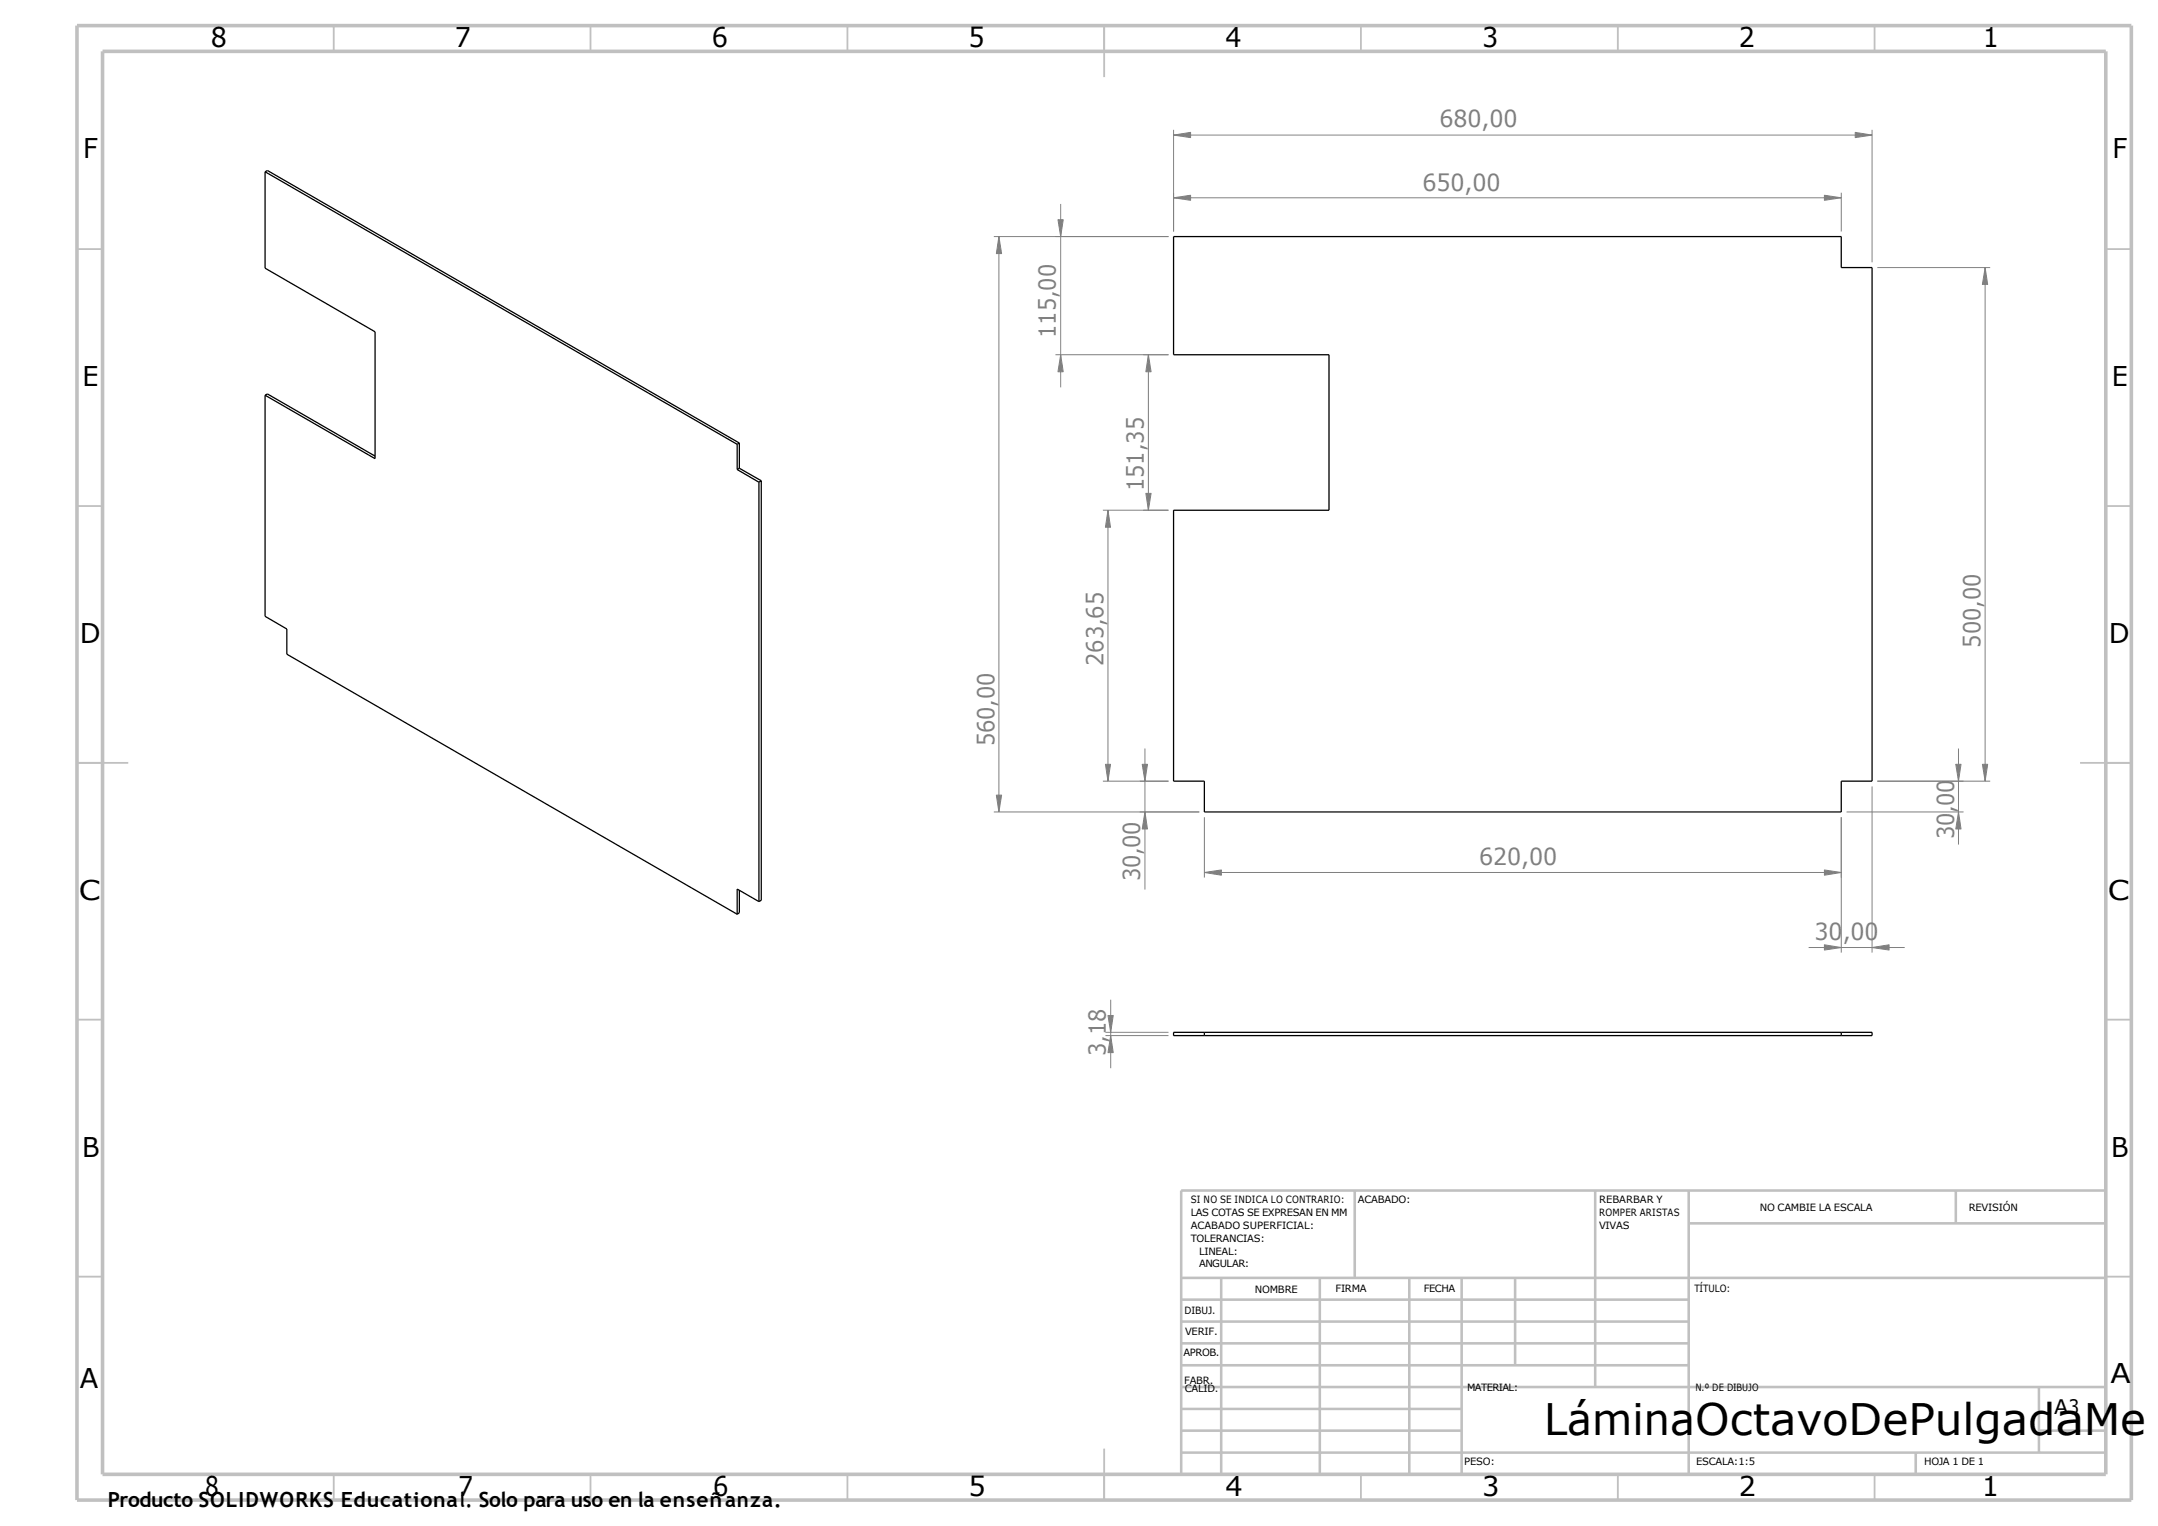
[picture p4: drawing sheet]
<svg xmlns="http://www.w3.org/2000/svg" width="420mm" height="297mm" viewBox="0 0 420 297" stroke-linecap="round" stroke-linejoin="round" font-family="sans-serif">
<g fill="none" stroke="#000" stroke-width=".25">
<path d="M51.6 33.4v18.8l21.4 12.4v24.7l-21.4-12.4M51.6 33.4l91.9 53.1M51.6 33.4l.5-.2 91.9 53M228.5 46.1h130v6h6v100h-6v6h-124v-6h-6v-52.8h30.3v-30.2h-30.3zM51.6 76.9v43.1l4.2 2.4v4.9l87.7 50.7M51.6 76.9l.5-.2 20.9 12.1M143.5 86.5v4.9M143.5 91.4l4.3 2.5M144 91.2l-.5 .2M144 91.2l4.2 2.4M144 86.2l-.5 .3M144 86.2v5"/>
<path d="M147.8 93.9v81.6M148.2 93.6v81.7l-.4 .2M148.2 93.6l-.4 .3M144 173.3v4.4l-.5 .3M147.8 175.5l-4.3-2.4v4.9M228.5 201h136v.6h-136zM234.5 201v.6M358.5 201v.6"/>
</g>
<g fill="none" stroke="#808080" stroke-width=".19">
<path d="M206.5 39.7v35.7M228.5 38.5l3.3-.5v1zM228.5 26.3l3.3-.5v1zM228.5 25.3v19.8M228.5 38.5h130M228.5 26.3h136M355.2 38l3.3 .5-3.3 .5zM358.5 37.5v7.6M361.2 25.8l3.3 .5-3.3 .5zM364.5 25.3v25.8M193.5 46.1h34M194.5 46.1l.5 3.3h-1z"/>
<path d="M194.5 46.1v112M206 42.8h1l-.5 3.3zM365.5 52.1h22M386.5 52.1l.5 3.3h-1zM386.5 52.1v100M205.5 69.1h22M206.5 69.1l.5 3.3h-1zM223.6 69.1l.5 3.3h-1zM223.6 69.1v30.2M214.7 99.3h12.8M215.7 99.3l.5 3.3h-1zM215.7 99.3v52.8"/>
<path d="M223.1 96h1l-.5 3.3zM193.5 158.1h40M194 154.8h1l-.5 3.3zM214.7 152.1h12.8M215.2 148.8h1l-.5 3.3zM222.4 148.8h1l-.5 3.3zM222.9 158.1l.5 3.3h-1zM222.9 145.7v27.5M234.5 159.1v11.7M358.5 159.1v26.3M359.5 158.1h22.8M364.5 153.1v32.3"/>
<path d="M365.5 152.1h22M380.8 148.8h1l-.5 3.3zM381.3 158.1l.5 3.3h-1zM381.3 145.7v18.7M386 148.8h1l-.5 3.3zM234.5 169.8l3.3-.5v1.1zM234.5 169.8h124M355.2 169.3l3.3 .5-3.3 .6zM215.7 197.7h1l-.5 3.3zM216.2 194.6v13.3M352.1 184.4h18.7M355.2 183.9l3.3 .5-3.3 .5z"/>
<path d="M364.5 184.4l3.3-.5v1zM215.2 201h12.3M215.2 201.6h12.3M216.2 201.6l.5 3.3h-1z"/>
</g>
<g fill="none" stroke="#c0c0c0" stroke-width=".35">
<path d="M65 5v5M115 5v5M165 5v5M215 5v10M265 5v5M315 5v5M365 5v5M15 48.5h5M410 48.5h5M15 98.5h5M410 98.5h5M15 148.5h10"/>
<path d="M405 148.5h10M15 198.5h5M410 198.5h5M15 248.5h5M410 248.5h5M65 287v5M115 287v5M165 287v5M215 282v10M265 287v5M315 287v5M365 287v5"/>
</g>
<g fill="none" stroke="#c0c0c0" stroke-width=".5">
<path d="M263.8 231.8v17M310.6 231.8v38.2M328.8 231.8v55.2M328.8 238.1h81.2M380.8 231.8v6.3M410 231.8h-180v55.2M230 248.8h180M230 257.3h98.8M230 253h98.8M237.8 248.8v38.2M257 248.8v38.2M274.4 248.8v38.2"/>
<path d="M284.6 248.8v38.2M295 248.8v17M230 265.8h98.8M230 261.5h98.8M230 278.5h54.6M230 274.3h54.6M230 270h180M397 278.5h13M397 270v12.8M230 282.8h180M373 282.8v4.2"/>
</g>
<path d="M15 5h400v287h-400zM20 10h390v277h-390z" fill="none" stroke="#c0c0c0" stroke-width=".7" stroke-linecap="butt"/>
<g fill="#808080">
<path d="M194 154.8h1l-.5 3.3z"/>
<path d="M194.5 46.1l.5 3.3h-1z"/>
<path d="M206.5 69.1l.5 3.3h-1z"/>
<path d="M206 42.8h1l-.5 3.3z"/>
<path d="M215.2 148.8h1l-.5 3.3z"/>
<path d="M215.7 99.3l.5 3.3h-1z"/>
<path d="M216.2 201.6l.5 3.3h-1z"/>
<path d="M215.7 197.7h1l-.5 3.3z"/>
<path d="M222.9 158.1l.5 3.3h-1z"/>
<path d="M222.4 148.8h1l-.5 3.3z"/>
<path d="M223.1 96h1l-.5 3.3z"/>
<path d="M223.6 69.1l.5 3.3h-1z"/>
<path d="M228.5 38.5l3.3-.5v1z"/>
<path d="M228.5 26.3l3.3-.5v1z"/>
<path d="M234.5 169.8l3.3-.5v1.1z"/>
<path d="M355.2 183.9l3.3 .5-3.3 .5z"/>
<path d="M355.2 169.3l3.3 .5-3.3 .6z"/>
<path d="M355.2 38l3.3 .5-3.3 .5z"/>
<path d="M361.2 25.8l3.3 .5-3.3 .5z"/>
<path d="M364.5 184.4l3.3-.5v1z"/>
<path d="M381.3 158.1l.5 3.3h-1z"/>
<path d="M380.8 148.8h1l-.5 3.3z"/>
<path d="M386 148.8h1l-.5 3.3z"/>
<path d="M386.5 52.1l.5 3.3h-1z"/>
</g>
<g font-size="8.5">
<text x="300.6" y="279.4">Lámina</text>
<text x="330.1" y="279.4">OctavoDePulgadaMe</text>
</g>
<g font-size="5.3">
<text x="41.1" y="9.1">8</text>
<text x="88.6" y="9.1">7</text>
<text x="138.6" y="9.1">6</text>
<text x="188.6" y="9.1">5</text>
<text x="238.6" y="9.1">4</text>
<text x="288.6" y="9.1">3</text>
<text x="338.6" y="9.1">2</text>
<text x="386.1" y="9.1">1</text>
<text x="16.2" y="30.8">F</text>
<text x="411.3" y="30.8">F</text>
<text x="16.1" y="75.2">E</text>
<text x="411.1" y="75.2">E</text>
<text x="15.5" y="125.2">D</text>
<text x="410.6" y="125.2">D</text>
<text x="15.4" y="175.2">C</text>
<text x="410.4" y="175.2">C</text>
<text x="16" y="225.2">B</text>
<text x="411" y="225.2">B</text>
<text x="410.9" y="269.2">A</text>
<text x="15.5" y="270.3">A</text>
<text x="39.9" y="291.2">8</text>
<text x="89.2" y="291.2">7</text>
<text x="138.8" y="291.2">6</text>
<text x="188.6" y="291.2">5</text>
<text x="238.6" y="291.2">4</text>
<text x="288.6" y="291.2">3</text>
<text x="338.6" y="291.2">2</text>
<text x="385.9" y="291.2">1</text>
</g>
<g font-size="4.6" fill="#808080">
<text x="280.3" y="24.7">680,00</text>
<text x="277" y="37.2">650,00</text>
<text x="205.6" y="65.8" transform="rotate(-90 205.6 65.8)">115,00</text>
<text x="222.7" y="95.6" transform="rotate(-90 222.7 95.6)">151,35</text>
<text x="214.8" y="129.6" transform="rotate(-90 214.8 129.6)">263,65</text>
<text x="385.6" y="126.1" transform="rotate(-90 385.6 126.1)">500,00</text>
<text x="193.6" y="145.3" transform="rotate(-90 193.6 145.3)">560,00</text>
<text x="380.4" y="163.4" transform="rotate(-90 380.4 163.4)">30,00</text>
<text x="222" y="171.6" transform="rotate(-90 222 171.6)">30,00</text>
<text x="288" y="168.3">620,00</text>
<text x="353.3" y="183.1">30,00</text>
<text x="215.3" y="205.5" transform="rotate(-90 215.3 205.5)">3,18</text>
</g>
<text font-size="4.1" x="21" y="293.3">Producto SOLIDWORKS Educational. Solo para uso en la enseñanza.</text>
<text font-size="3.9" x="400" y="275.2">A3</text>
<g font-size="1.9">
<text x="231.8" y="234.3">SI NO SE INDICA LO CONTRARIO:</text>
<text x="231.8" y="236.8">LAS COTAS SE EXPRESAN EN MM</text>
<text x="231.8" y="239.3">ACABADO SUPERFICIAL:</text>
<text x="264.4" y="234.2">ACABADO:</text>
<text x="311.3" y="234.2">REBARBAR Y</text>
<text x="311.3" y="236.7">ROMPER ARISTAS</text>
<text x="311.3" y="239.2">VIVAS</text>
<text x="342.6" y="235.7">NO CAMBIE LA ESCALA</text>
<text x="383.3" y="235.8">REVISIÓN</text>
<text x="231.8" y="241.8">TOLERANCIAS:</text>
<text x="233.5" y="244.3">LINEAL:</text>
<text x="233.5" y="246.7">ANGULAR:</text>
<text x="244.3" y="251.6">NOMBRE</text>
<text x="260" y="251.6">FIRMA</text>
<text x="277.2" y="251.5">FECHA</text>
<text x="329.9" y="251.5">TÍTULO:</text>
<text x="230.6" y="255.7">DIBUJ.</text>
<text x="230.7" y="260">VERIF.</text>
<text x="230.4" y="264">APROB.</text>
<text x="230.6" y="269.4">FABR.</text>
<text x="230.7" y="270.9">CALID.</text>
<text x="285.6" y="270.7">MATERIAL:</text>
<text x="330.1" y="270.8">N.º DE DIBUJO</text>
<text x="285.1" y="285.2">PESO:</text>
<text x="330.2" y="285.2">ESCALA:1:5</text>
<text x="374.6" y="285.2">HOJA 1 DE 1</text>
</g>
</svg>
